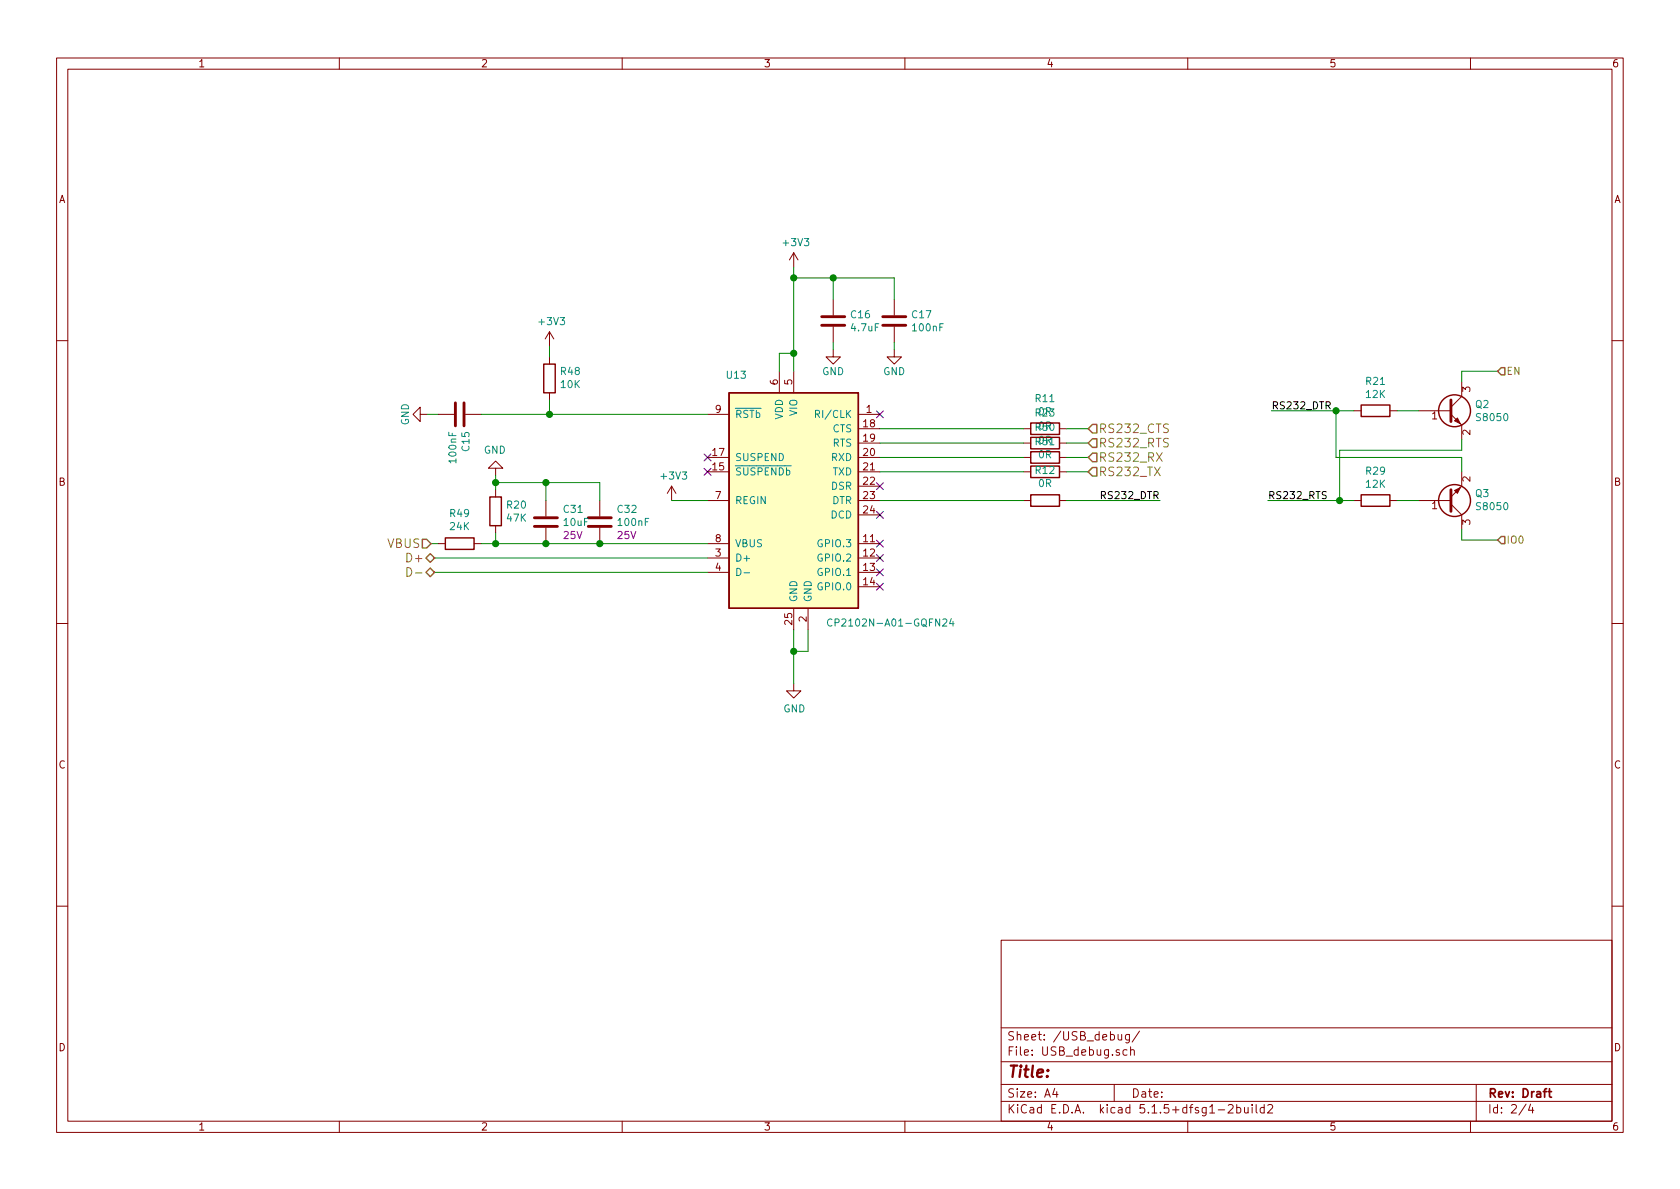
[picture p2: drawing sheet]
<svg xmlns="http://www.w3.org/2000/svg" width="297mm" height="210mm" viewBox="0 0 297 210" stroke-linecap="round" stroke-linejoin="round" font-family="sans-serif">
<g fill="none" stroke="#840000" stroke-width=".18">
<path d="M10 10.3h277v189.9h-277zM12 12.2h273v186.1h-273zM60 10.3v1.9M110 10.3v1.9M160 10.3v1.9M210 10.3v1.9M260 10.3v1.9M97.2 58.7v2.5M97.2 58.7l-.8 1.2M97.2 58.7l.7 1.2M140.3 44.7l-.7 1.3M140.3 44.7v2.5"/>
<path d="M140.3 44.7l.8 1.3M147.3 53v2.7M147.3 57.8v2.8M158.1 53v2.7M158.1 57.8v2.8M10 60.2h2M74.3 73.3v-1.3l-1.3 1.3 1.3 1.2v-1.2h1.3M77.5 73.3h2.8M82.3 73.3h2.8M97.2 63.1v1.3M97.2 69.5v1.2M125.1 73.3h3.8"/>
<path d="M137.8 65.7v3.8M140.3 65.7v3.8M147.3 61.8v1.3h1.3l-1.3 1.3-1.3-1.3h1.3M151.8 73.3h3.8M151.8 78.4h3.8M151.8 75.8h3.8M158.1 61.8v1.3h1.3l-1.3 1.3-1.3-1.3h1.3M181 78.4h1.2M181 75.8h1.2M187.3 78.4h1.3M187.3 75.8h1.3M239.4 72.6h1.3"/>
<path d="M245.7 72.6h1.3M250.8 72.6h5.7M256.5 73.3l1.9 1.9v2.5M258.4 67.6v2.5l-1.9 1.9M285 60.2h2M77.5 96.1h1.2M83.8 96.1h1.3M87.6 82.8h1.3l-1.3-1.3-1.2 1.3h1.2v1.3M87.6 86.6v1.3M87.6 93v1.2M96.5 88.5v2.8M96.5 93.3v2.8"/>
<path d="M106 88.5v2.8M106 93.3v2.8M118.7 86l-.7 1.2M118.7 86v2.5M118.7 86l.8 1.2M125.1 88.5h3.8M125.1 83.4h3.8M125.1 80.9h3.8M125.1 96.1h3.8M125.1 98.7h3.8M151.8 88.5h3.8M151.8 83.4h3.8"/>
<path d="M151.8 80.9h3.8M151.8 96.1h3.8M151.8 98.7h3.8M151.8 86h3.8M151.8 91.1h3.8M181 88.5h1.2M181 83.4h1.2M181 80.9h1.2M187.3 88.5h1.3M187.3 83.4h1.3M187.3 80.9h1.3M239.4 88.5h1.3"/>
<path d="M245.7 88.5h1.3M250.8 88.5h5.7M256.5 89.1l1.9 2v2.5M258.4 83.4v2.6l-1.9 1.9M10 110.3h2M125.1 101.2h3.8M140.3 107.6v3.8M142.9 107.6v3.8M151.8 101.2h3.8M151.8 103.8h3.8M285 110.3h2M140.3 120.9v1.3h1.3l-1.3 1.2-1.2-1.2h1.2"/>
<path d="M10 160.2h2M177 166.3h108v32h-108zM285 160.2h2M60 198.3v1.9M110 198.3v1.9M160 198.3v1.9M177 194.8h108M177 191.8h108M177 187.8h108M177 181.8h108M186.5 192.5l-.4 1h1M186.8 193v1"/>
<path d="M197 191.8v3M197.7 182.9v.8a.37 .37 0 0 0 .6 .1M198.3 182.9v1M199.3 185.7l-.5-.1-.2 .3 .1 .6h.6M199.7 182.9v1.2l-.3 .3-.3-.1M199.7 183l-.4-.1-.3 .3 .1 .6h.6M199.9 185.7h.1a.37 .37 0 0 1 .6 .1v.8M199.9 185.1v1.5M201.5 182.3l-1.3 2M210 198.3v1.9M215.4 196.3h1.1M217.2 195.5l.2-.2h.4l.2 .5-.9 1h.9"/>
<path d="M218.7 195.9l.4-.1 .3 .3-.1 .6h-.6M218.7 195.3v1.5M220 195.8l.1 .9 .3 .1 .3-.1M220.7 195.8v1M221.4 195.3v.2M221.4 195.8v1M222.1 195.3v1.3l.2 .2M223.5 195.9l-.4-.1-.3 .3 .1 .6 .2 .1 .4-.1M223.5 195.3v1.5M224.2 195.5l.2-.2h.3l.3 .5-.9 1h.9M260 198.3v1.9M261 191.8v6.5"/>
<path d="M269.8 195.2l-1.2 2M270.6 195.2l-.3 1.1h.9M271 195.8v1"/>
</g>
<path d="M273.7 193h.6M274 192.5v1.3l.3 .2" fill="none" stroke="#840000" stroke-width=".3"/>
<g fill="none" stroke="#840000" stroke-width=".25">
<path d="M96.1 64.4h2.1v5.1h-2.1zM128.9 69.5h22.9v38.1h-22.9zM182.2 79.9h5.1v2h-5.1zM182.2 77.3h5.1v2.1h-5.1zM182.2 74.8h5.1v2h-5.1zM240.7 71.6h5v2.1h-5zM78.7 95.1h5.1v2h-5.1zM86.6 87.9h2v5.1h-2zM182.2 82.4h5.1v2h-5.1zM182.2 87.5h5.1v2h-5.1zM240.7 87.5h5v2h-5z"/>
<circle cx="257.2" cy="72.6" r="2.82"/>
<circle cx="257.2" cy="88.5" r="2.82"/>
</g>
<path d="M145.3 57.5h4.1M145.3 56h4.1M156.1 57.5h4M156.1 56h4M80.5 71.2v4.1M82 71.2v4.1M256.5 70.7v3.8M94.5 93.1h4.1M94.5 91.6h4.1M104 93.1h4.1M104 91.6h4.1M256.5 86.6v3.8" fill="none" stroke="#840000" stroke-width=".51"/>
<g fill="#840000" stroke="#840000" stroke-width=".18">
<path d="M257.2 86.7l1-.5-.5 1z"/>
<path d="M257.2 74.4l.5-.5 .5 1z"/>
</g>
<path d="M128.9 69.5h22.9v38.1h-22.9z" fill="#ffffc2" stroke="#ffffc2" stroke-width=".18"/>
<path d="M144.2 73.2h.6l.1-.5-.2-.1h-.5v1.2M130.3 100.5a.64 .64 0 0 1 .7 .6 .64 .64 0 0 1-.7 .7zM131.5 101.3h1M147.1 109.6a.6 .6 0 0 0-.8 .4 .6 .6 0 0 0 .6 .7l.2-.1M168.2 109.4l-.3 .9h.8M168.5 109.9v.8" fill="none" stroke="#008484" stroke-width=".18"/>
<g fill="none" stroke="#008400" stroke-width=".18">
<path d="M140.3 47.2v18.5M140.3 49.1h17.8v3.9M147.3 49.1v3.9M75.6 73.3h1.9M85.1 73.3h40M97.2 61.2v1.9M97.2 70.7v2.6M140.3 62.5h-2.5v3.2M147.3 60.6v1.2M155.6 75.8h25.4M155.6 78.4h25.4M158.1 60.6v1.2"/>
<path d="M188.6 75.8h3.8M188.6 78.4h3.8M224.8 72.6h14.6M236.2 72.6v8.3h22.2v2.5M247 72.6h3.8M258.4 77.7v1.9h-21.5v8.9M264.8 65.7h-6.4v1.9M76.2 96.1h1.3M76.8 98.7h48.3M85.1 96.1h40M87.6 85.3h18.4v3.2M87.6 84.1v2.5"/>
<path d="M87.6 94.2v1.9M96.5 85.3v3.2M118.7 88.5h6.4M155.6 88.5h25.4M155.6 80.9h25.4M155.6 83.4h25.4M188.6 88.5h16.5M188.6 80.9h3.8M188.6 83.4h3.8M224.2 88.5h15.2M247 88.5h3.8M258.4 93.6v1.9h6.4"/>
<path d="M76.8 101.2h48.3M140.3 111.4v9.5M142.9 111.4v3.8h-2.6"/>
</g>
<path d="M193.2 75.1h.7v1.5h-.7l-.8-.8zM193.2 77.6h.7v1.5h-.7l-.8-.7zM265.4 65h.7v1.3h-.7l-.6-.6zM74.7 95.4h.7l.8 .7-.8 .8h-.7zM75.3 98.7l.8-.8 .7 .8-.7 .7zM193.2 82.7h.7v1.5h-.7l-.8-.8zM193.2 80.1h.7v1.6h-.7l-.8-.8zM265.4 94.9h.7v1.2h-.7l-.6-.6zM75.3 101.2l.8-.7 .7 .7-.7 .8z" fill="none" stroke="#848400" stroke-width=".25"/>
<path d="M71.9 100.4a.77 .77 0 0 1 .9 .7 .77 .77 0 0 1-.9 .8zM73.5 101.3h1.1" fill="none" stroke="#848400" stroke-width=".18"/>
<g fill="#008400" stroke="#008400" stroke-width=".25">
<circle cx="236.9" cy="88.5" r=".51"/>
<circle cx="236.2" cy="72.6" r=".51"/>
<circle cx="106" cy="96.1" r=".51"/>
<circle cx="87.6" cy="96.1" r=".51"/>
<circle cx="140.3" cy="115.2" r=".51"/>
<circle cx="96.5" cy="85.3" r=".51"/>
<circle cx="87.6" cy="85.3" r=".51"/>
<circle cx="140.3" cy="62.5" r=".51"/>
<circle cx="96.5" cy="96.1" r=".51"/>
<circle cx="97.2" cy="73.3" r=".51"/>
<circle cx="147.3" cy="49.1" r=".51"/>
<circle cx="140.3" cy="49.1" r=".51"/>
</g>
<g fill="none" stroke="#000084" stroke-width=".18">
<path d="M155 72.7l1.2 1.2M156.2 72.7l-1.2 1.2M124.5 82.8l1.2 1.2M124.5 80.3l1.2 1.2M125.7 82.8l-1.2 1.2M125.7 80.3l-1.2 1.2M155 85.4l1.2 1.2M155 95.5l1.2 1.2M155 90.4l1.2 1.3M155 98.1l1.2 1.2M156.2 85.4l-1.2 1.2M156.2 95.5l-1.2 1.2"/>
<path d="M156.2 90.4l-1.2 1.3M156.2 98.1l-1.2 1.2M155 103.1l1.2 1.3M155 100.6l1.2 1.2M156.2 103.1l-1.2 1.3M156.2 100.6l-1.2 1.2"/>
</g>
<text font-size="2.8" fill="#840000" x="178" y="190.5">Title:</text>
<g font-size="2.1" fill="#848400">
<text x="194.2" y="76.6">RS232_CTS</text>
<text x="194.2" y="81.7">RS232_RX</text>
<text x="194.2" y="79.1">RS232_RTS</text>
<text x="194.2" y="84.2">RS232_TX</text>
<text x="68.5" y="96.9">VBUS</text>
<text x="72.3" y="99.4">D+</text>
</g>
<g font-size="2.1" fill="#840000">
<text x="178" y="184">Sheet: /USB_debug/</text>
<text x="178" y="186.7">File: USB_debug.sch</text>
<text x="178" y="196.9">KiCad E.D.A. kicad 5.1.5+dfsg1-2build2</text>
<text x="178" y="194.1">Size: A4</text>
<text x="200" y="194.1">Date:</text>
<text x="263" y="194.1">Rev: Draft</text>
<text x="263" y="196.9">Id: 2/4</text>
</g>
<g font-size="1.8" fill="#840000">
<text x="35" y="11.9">1</text>
<text x="85" y="11.9">2</text>
<text x="135" y="11.9">3</text>
<text x="185" y="11.9">4</text>
<text x="235" y="11.9">5</text>
<text x="285" y="11.9">6</text>
<text x="10.4" y="35.9">A</text>
<text x="285.4" y="35.9">A</text>
<text x="137.5" y="68" transform="rotate(-90 137.5 68)">6</text>
<text x="140.1" y="68" transform="rotate(-90 140.1 68)">5</text>
<text x="260" y="69.3" transform="rotate(-90 260 69.3)">3</text>
<text x="126.5" y="73">9</text>
<text x="152.7" y="75.6">18</text>
<text x="153.2" y="73">1</text>
<text x="253.2" y="74.2">1</text>
<text x="260" y="76.9" transform="rotate(-90 260 76.9)">2</text>
<text x="126" y="83.2">15</text>
<text x="126" y="80.6">17</text>
<text x="152.7" y="78.1">19</text>
<text x="152.7" y="80.6">20</text>
<text x="152.7" y="83.2">21</text>
<text x="10.4" y="85.9">B</text>
<text x="126.5" y="88.3">7</text>
<text x="152.7" y="85.7">22</text>
<text x="152.7" y="88.3">23</text>
<text x="260" y="85.2" transform="rotate(-90 260 85.2)">2</text>
<text x="285.4" y="85.9">B</text>
<text x="126.5" y="95.9">8</text>
<text x="152.7" y="95.9">11</text>
<text x="152.7" y="90.8">24</text>
<text x="253.2" y="90">1</text>
<text x="260" y="92.8" transform="rotate(-90 260 92.8)">3</text>
<text x="126.5" y="98.4">3</text>
<text x="126.5" y="101">4</text>
<text x="152.7" y="98.4">12</text>
<text x="152.7" y="101">13</text>
<text x="152.7" y="103.5">14</text>
<text x="140.1" y="110.4" transform="rotate(-90 140.1 110.4)">25</text>
<text x="142.6" y="110" transform="rotate(-90 142.6 110)">2</text>
<text x="10.4" y="135.9">C</text>
<text x="285.4" y="135.9">C</text>
<text x="10.4" y="185.9">D</text>
<text x="285.4" y="185.9">D</text>
<text x="35" y="199.9">1</text>
<text x="85" y="199.9">2</text>
<text x="135" y="199.9">3</text>
<text x="185" y="199.9">4</text>
<text x="235" y="199.9">5</text>
<text x="285" y="199.9">6</text>
</g>
<g font-size="1.8" fill="#008484">
<text x="138.6" y="43.5">+3V3</text>
<text x="95.5" y="57.5">+3V3</text>
<text x="150.5" y="56.3">C16</text>
<text x="150.6" y="58.6">4.7uF</text>
<text x="161.3" y="56.3">C17</text>
<text x="161.5" y="58.6">100nF</text>
<text x="99.2" y="66.3">R48</text>
<text x="99.2" y="68.6">10K</text>
<text x="128.5" y="67">U13</text>
<text x="145.4" y="66.3">GND</text>
<text x="156.2" y="66.3">GND</text>
<text x="183.1" y="71.1">R11</text>
<text x="241.6" y="68.1">R21</text>
<text x="241.6" y="70.4">12K</text>
<text x="72.3" y="75.2" transform="rotate(-90 72.3 75.2)">GND</text>
<text x="129.9" y="73.9">RSTb</text>
<text x="138.4" y="74.2" transform="rotate(-90 138.4 74.2)">VDD</text>
<text x="141" y="73.5" transform="rotate(-90 141 73.5)">VIO</text>
<text x="144.9" y="73.9">RI/CLK</text>
<text x="147.2" y="76.4">CTS</text>
<text x="183.7" y="76">0R</text>
<text x="183.7" y="73.4">0R</text>
<text x="260.9" y="72.2">Q2</text>
<text x="261.3" y="74.5">S8050</text>
<text x="80.7" y="81.7" transform="rotate(-90 80.7 81.7)">100nF</text>
<text x="83" y="79.7" transform="rotate(-90 83 79.7)">C15</text>
<text x="85.5" y="80.2">GND</text>
<text x="129.9" y="81.5">SUSPEND</text>
<text x="147" y="81.5">RXD</text>
<text x="147.2" y="79">RTS</text>
<text x="183.1" y="83.8">R12</text>
<text x="183.7" y="81">0R</text>
<text x="183.7" y="78.5">0R</text>
<text x="241.6" y="83.9">R29</text>
<text x="89.7" y="89.9">R20</text>
<text x="117" y="84.8">+3V3</text>
<text x="129.9" y="84.1">SUSPENDb</text>
<text x="129.9" y="89.1">REGIN</text>
<text x="147" y="86.6">DSR</text>
<text x="147.1" y="89.1">DTR</text>
<text x="147.2" y="84.1">TXD</text>
<text x="183.7" y="86.1">0R</text>
<text x="241.6" y="86.3">12K</text>
<text x="260.9" y="87.9">Q3</text>
<text x="79.6" y="91.4">R49</text>
<text x="79.6" y="93.7">24K</text>
<text x="89.7" y="92.2">47K</text>
<text x="99.7" y="90.7">C31</text>
<text x="99.8" y="93">10uF</text>
<text x="109.2" y="90.7">C32</text>
<text x="109.4" y="93">100nF</text>
<text x="146.9" y="91.7">DCD</text>
<text x="261.3" y="90.2">S8050</text>
<text x="129.9" y="99.3">D+</text>
<text x="129.9" y="96.8">VBUS</text>
<text x="144.9" y="96.8">GPIO.3</text>
<text x="144.9" y="99.3">GPIO.2</text>
<text x="144.9" y="101.8">GPIO.1</text>
<text x="141" y="106.5" transform="rotate(-90 141 106.5)">GND</text>
<text x="143.5" y="106.5" transform="rotate(-90 143.5 106.5)">GND</text>
<text x="144.9" y="104.4">GPIO.0</text>
<text x="147.9" y="110.8">CP2102N-A01-GQFN24</text>
<text x="138.5" y="126">GND</text>
</g>
<g font-size="1.8" fill="#848400">
<text x="266.3" y="66.3">EN</text>
<text x="266.3" y="96.1">IO0</text>
</g>
<g font-size="1.8">
<text x="224.8" y="72.4">RS232_DTR</text>
<text x="195.1" y="88.3">RS232_DTR</text>
<text x="224.2" y="88.3">RS232_RTS</text>
</g>
<g font-size="1.8" fill="#840084">
<text x="99.7" y="95.3">25V</text>
<text x="109.2" y="95.3">25V</text>
</g>
</svg>
